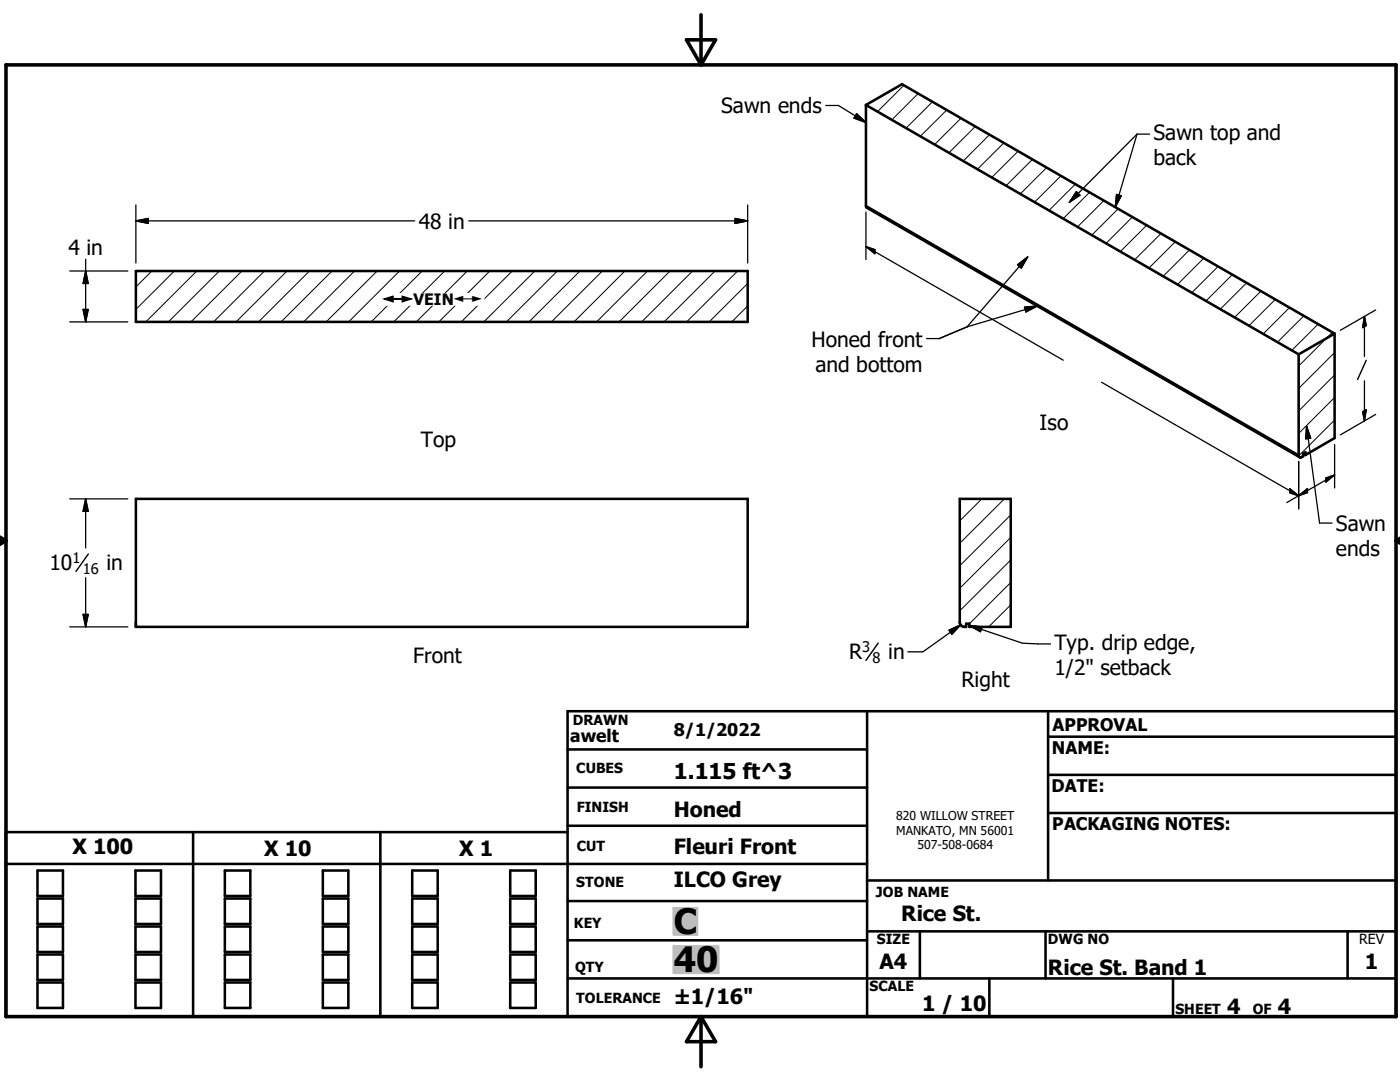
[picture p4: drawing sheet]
<svg xmlns="http://www.w3.org/2000/svg" width="279mm" height="216mm" viewBox="0 0 279 216" stroke-linecap="round" stroke-linejoin="round" font-family="sans-serif">
<g fill="none" stroke="#000" stroke-width=".51">
<path d="M172.8 20.9v20.1l.1 .4 86.5 49.8M172.8 20.9l86.4 49.8M172.8 20.9l7.2-4.1 86.4 49.8M27.1 54.1h122.1v10.1h-122.1zM259.2 70.7v20.4l.4 .2 .5-.3v-.5M266.4 66.6v20.8l-5.9 3.4M266.4 66.6l-7.2 4.1M27.1 99.5h122.1v25.6h-122.1zM191.5 99.5h10.2v25.6h-8.3v-.6h-.6v.6a1.01 1.01 0 0 1-1.3-1zM260.1 90.5l.4 .3M260.1 90.5l.4-.2v.5M113.3 149.5h59.7"/>
<path d="M113.3 157.2h59.7M173 141.9v61M209.2 147h69.4M209.2 154.6h69.4M209.2 141.9v33.8M1.2 172.4h171.8M7.5 173.7h5.1v5.1h-5.1zM7.5 179.3h5.1v5.1h-5.1zM27 173.7h5.1v5.1h-5.1zM27 179.3h5.1v5.1h-5.1zM38.5 166v36.9M44.9 173.7h5.1v5.1h-5.1z"/>
<path d="M44.9 179.3h5.1v5.1h-5.1zM64.4 173.7h5.1v5.1h-5.1zM64.4 179.3h5.1v5.1h-5.1zM75.9 166v36.9M82.3 173.7h5.1v5.1h-5.1zM82.3 179.3h5.1v5.1h-5.1zM101.8 173.7h5.1v5.1h-5.1zM101.8 179.3h5.1v5.1h-5.1zM113.3 166h-112.1v36.9h277.4v-61h-165.3v61M113.3 179.8h59.7M113.3 164.8h59.7M173 175.7h105.6"/>
<path d="M209.2 162.2h69.4M7.5 184.9h5.1v5.1h-5.1zM7.5 190.5h5.1v5h-5.1zM7.5 196h5.1v5.1h-5.1zM27 190.5h5.1v5h-5.1zM27 196h5.1v5.1h-5.1zM27 184.9h5.1v5.1h-5.1zM44.9 190.5h5.1v5h-5.1zM44.9 196h5.1v5.1h-5.1zM44.9 184.9h5.1v5.1h-5.1zM64.4 190.5h5.1v5h-5.1zM64.4 196h5.1v5.1h-5.1z"/>
<path d="M64.4 184.9h5.1v5.1h-5.1zM82.3 190.5h5.1v5h-5.1zM82.3 196h5.1v5.1h-5.1zM82.3 184.9h5.1v5.1h-5.1zM101.8 190.5h5.1v5h-5.1zM101.8 196h5.1v5.1h-5.1zM101.8 184.9h5.1v5.1h-5.1zM113.3 187.6h59.7M113.3 195.2h165.3M173 185.8h105.6M183.6 185.8v9.4M197.4 195.2v7.7"/>
<path d="M208.7 185.8v9.4M234.1 195.2v7.7M268.9 185.8v9.4"/>
</g>
<path d="M172.8 41l86.4 49.8" fill="none" stroke="#000" stroke-width=".36"/>
<g fill="none" stroke="#000" stroke-width=".2">
<path d="M180.4 17l-5.3 5.3M183.2 18.7l-5.2 5.2M186.1 20.3l-5.3 5.3M188.9 21.9l-5.2 5.3M191.8 23.6l-5.3 5.2M194.6 25.2l-5.2 5.3M197.5 26.9l-5.3 5.2M200.3 28.5l-5.2 5.3M203.2 30.2l-5.3 5.2M206 31.8l-5.2 5.3M208.9 33.4l-5.3 5.3M211.7 35.1l-5.2 5.2"/>
<path d="M214.6 36.7l-5.3 5.3M217.5 38.4l-5.3 5.2M30.3 54.1l-3.2 3.2M34.8 54.1l-7.7 7.6M39.3 54.1l-10.2 10.1M43.8 54.1l-10.2 10.1M48.3 54.1l-10.2 10.1M52.8 54.1l-10.2 10.1M57.3 54.1l-10.2 10.1M61.8 54.1l-10.2 10.1M66.3 54.1l-10.2 10.1M70.8 54.1l-10.2 10.1"/>
<path d="M75.3 54.1l-10.2 10.1M79.7 54.1l-10.1 10.1M84.2 54.1l-10.1 10.1M88.7 54.1l-10.1 10.1M93.3 54.1l-10.2 10.1M97.8 54.1l-10.2 10.1M102.2 54.1l-10.1 10.1M106.7 54.1l-10.1 10.1M111.2 54.1l-10.1 10.1M115.7 54.1l-10.1 10.1M120.2 54.1l-10.2 10.1M124.7 54.1l-10.2 10.1"/>
<path d="M129.2 54.1l-10.2 10.1M133.7 54.1l-10.2 10.1M138.2 54.1l-10.1 10.1M142.7 54.1l-10.2 10.1M147.2 54.1l-10.2 10.1M149.2 56.6l-7.7 7.6M220.3 40l-5.3 5.3M223.2 41.7l-5.3 5.2M226 43.3l-5.3 5.3M228.9 44.9l-5.3 5.3M231.7 46.6l-5.3 5.2M234.6 48.2l-5.3 5.3"/>
<path d="M237.4 49.9l-5.3 5.2M240.3 51.5l-5.3 5.3M243.1 53.2l-5.3 5.2M246 54.8l-5.3 5.2M248.8 56.4l-5.3 5.3M251.6 58.1l-5.2 5.2M254.5 59.7l-5.2 5.3M149.2 61.1l-3.2 3.1M257.4 61.4l-5.3 5.2M260.2 63l-5.2 5.3M263.1 64.7l-5.3 5.2M265.9 66.3l-6.7 6.7"/>
<path d="M266.4 79.3l-7.2 7.2M266.4 74.8l-7.2 7.2M266.4 70.4l-7.2 7.1M195.9 99.5l-4.4 4.4M200.4 99.5l-8.9 8.9M266.4 83.8l-7.2 7.2M201.7 116.2l-8.3 8.3M201.7 111.7l-10.2 10.2M201.7 107.2l-10.2 10.2M201.7 102.7l-10.2 10.2M201.7 120.7l-4.4 4.4"/>
</g>
<path d="M1.2 12.9h277.4v190h-277.4zM137 7.9h5.8l-2.9 5zM139.9 2.9v10M-.1 107.9h1.3M-.1 107.2l1.3 .7M1.2 107.9l-1.2 .7M278.6 107.9h.8M278.6 107.9l.8 .5M279.4 107.4l-.8 .5M139.9 202.9v10M139.9 202.9l2.9 5h-5.8z" fill="none" stroke="#000" stroke-width=".71"/>
<g fill="#c0c0c0" stroke="#c0c0c0" stroke-width=".51">
<path d="M134.5 188.8h8.9v5.3z"/>
<path d="M134.5 188.8l8.9 5.3h-8.9z"/>
<path d="M134.5 181.2h4.6v5.3z"/>
<path d="M134.5 181.2l4.6 5.3h-4.6z"/>
</g>
<g fill="none" stroke="#000" stroke-width=".25">
<path d="M164.8 21h2.5l5.5 3.5M171 22.7l1.8 1.8-2.4-.9zM214.8 38.2l.7 .7-2.1 1.5zM222.8 38.8l1 .3-1.2 2.2zM226.9 26.8l-13.5 13.6M226.9 26.8l-4.3 14.5M226.9 26.8h2.5M13.9 54.1h11.6M17.1 51.7v12.5M17.1 54.1l.5 2.5h-1zM27.1 44.1h55.7M27.1 44.1l2.5-.5v1z"/>
<path d="M27.1 40.9v11.6M93.6 44.1h55.6M146.7 43.6l2.5 .5-2.5 .5zM149.2 40.9v11.6M172.8 49.2l39.4 22.7M172.8 49.2l1.8 .6v.8zM172.8 42.3v9.5M203.1 52.8l2-1.5-1.3 2.2zM205.1 51.3l-12.1 13.9M13.9 64.2h11.6M16.6 61.7h1l-.5 2.5zM193 65.2l-5.6 2.4h-2.5"/>
<path d="M204.5 61.3l2.5-.2-2.3 1.2zM207 61.1l-14 4.1M219.8 76.3l39.4 22.6M272.3 63.1v8M272.3 76v8M272.3 63.1l.4 1.9-.8 .4zM274.5 61.8l-7 4.1M13.9 99.5h11.6M17.1 99.5v9.8M17.1 99.5l.5 2.5h-1zM257.4 97.5l1.8 1.4-1.8-.6zM259.2 92.1v9.4"/>
<path d="M259.2 98.9l1.7-1.4v.8zM260.8 85l2.6 19.4h2.4M260.8 85l.8 2.4-1 .2zM264.6 95.4l1.8-.6-1.8 1.4zM266.4 94.8l-9.6 5.5M266.4 88.7v8.7M271.9 82.2l.8-.4-.4 2.2zM274.5 82.7l-7 4.1M17.1 115.3v9.8M13.9 125.1h11.6M16.6 122.6h1l-.5 2.5zM189.4 125.7l2.3-1-1.7 1.9z"/>
<path d="M191.7 124.7l-7.5 5.4h-3M193.4 124.8l10.6 3.5 5.7 .2M193.4 124.8l2.6 .3-.3 1z"/>
</g>
<g fill="#000" stroke="#000" stroke-width=".25">
<path d="M171 22.7l1.8 1.8-2.4-.9zM214.8 38.2l.7 .7-2.1 1.5zM222.8 38.8l1 .3-1.2 2.2zM17.1 54.1l.5 2.5h-1zM27.1 44.1l2.5-.5v1zM146.7 43.6l2.5 .5-2.5 .5zM172.8 49.2l1.8 .6v.8zM203.1 52.8l2-1.5-1.3 2.2zM16.6 61.7h1l-.5 2.5zM204.5 61.3l2.5-.2-2.3 1.2zM272.3 63.1l.4 1.9-.8 .4zM257.4 97.5l1.8 1.4-1.8-.6z"/>
<path d="M259.2 98.9l1.7-1.4v.8zM260.8 85l.8 2.4-1 .2zM264.6 95.4l1.8-.6-1.8 1.4zM271.9 82.2l.8-.4-.4 2.2zM17.1 99.5l.5 2.5h-1zM16.6 122.6h1l-.5 2.5zM189.4 125.7l2.3-1-1.7 1.9zM193.4 124.8l2.6 .3-.3 1z"/>
</g>
<path d="M272.7 71.9l-1.8 3.8M17.6 110.5l-2.4 3.5M175.3 128.3l-2.5 3.5" fill="none" stroke="#000" stroke-width=".28"/>
<g fill="#fff" stroke="#fff" stroke-width=".25">
<path d="M76.6 58.6h20v2.3z"/>
<path d="M76.6 58.6l20 2.3h-20z"/>
</g>
<g font-size="7">
<text x="134.5" y="186.4">C</text>
<text x="134.5" y="194">40</text>
</g>
<text font-size="4.4" x="134.5" y="155.5">1.115 ft^3</text>
<g font-size="4.2">
<text x="143.9" y="22.6">Sawn ends</text>
<text x="230.2" y="27.9">Sawn top and</text>
<text x="230.2" y="32.9">back</text>
<text x="83.6" y="45.6">48 in</text>
<text x="13.7" y="50.9">4 in</text>
<text x="162" y="69.2">Honed front</text>
<text x="162.7" y="74.2">and bottom</text>
<text x="84" y="89.1">Top</text>
<text x="207.5" y="85.7">Iso</text>
<text x="266.6" y="105.9">Sawn</text>
<text x="9.9" y="113.8">10</text>
<text x="21.2" y="113.8">in</text>
<text x="266.6" y="110.9">ends</text>
<text x="169.5" y="131.6">R</text>
<text x="177.3" y="131.6">in</text>
<text x="210.4" y="129.6">Typ. drip edge,</text>
<text x="82.5" y="132.3">Front</text>
<text x="191.9" y="137.2">Right</text>
<text x="210.4" y="134.7">1/2&quot; setback</text>
<text x="134.4" y="163.1">Honed</text>
<text x="14.5" y="170.5">X 100</text>
<text x="52.7" y="170.9">X 10</text>
<text x="91.7" y="170.9">X 1</text>
<text x="134.4" y="170.3">Fleuri Front</text>
<text x="134.4" y="176.9">ILCO Grey</text>
<text x="179.9" y="183.7">Rice St.</text>
<text x="175.5" y="193.3">A4</text>
<text x="209.1" y="194.6">Rice St. Band 1</text>
<text x="272.4" y="193.3">1</text>
<text x="134.4" y="200.3">±1/16&quot;</text>
<text x="184" y="201.7">1 / 10</text>
<text x="244.9" y="202.3">4</text>
<text x="255" y="202.3">4</text>
</g>
<g font-size="3.5">
<text x="113.8" y="148">awelt</text>
<text x="134.5" y="146.9">8/1/2022</text>
<text x="210.1" y="145.8">APPROVAL</text>
<text x="209.9" y="150.4">NAME:</text>
<text x="209.8" y="158.1">DATE:</text>
<text x="210" y="165.6">PACKAGING NOTES:</text>
</g>
<text font-size="3.1" x="82.5" y="60.9">VEIN</text>
<g font-size="2.9">
<text x="14.4" y="112.3">1</text>
<text x="16.6" y="114.5">16</text>
<text x="172" y="130">3</text>
<text x="174.2" y="132.2">8</text>
</g>
<g font-size="2.8">
<text x="114.3" y="144.6">DRAWN</text>
<text x="115" y="154.3">CUBES</text>
<text x="115.1" y="162">FINISH</text>
<text x="115.1" y="169.8">CUT</text>
<text x="115" y="177.1">STONE</text>
<text x="174.8" y="178.9">JOB NAME</text>
<text x="114.6" y="185.3">KEY</text>
<text x="175" y="188.4">SIZE</text>
<text x="209.1" y="188.4">DWG NO</text>
<text x="271.3" y="188.4">REV</text>
<text x="114.8" y="193.9">QTY</text>
<text x="173.5" y="197.8">SCALE</text>
<text x="115" y="200.2">TOLERANCE</text>
<text x="234.6" y="202.3">SHEET</text>
<text x="250" y="202.3">OF</text>
</g>
<g font-size="2.5">
<text x="76.6" y="60.9">#</text>
<text x="90.5" y="60.9">#</text>
</g>
<g font-size="2.4">
<text x="178.9" y="163.6">820 WILLOW STREET</text>
<text x="178.9" y="166.5">MANKATO, MN 56001</text>
<text x="183.1" y="169.5">507-508-0684</text>
</g>
</svg>
